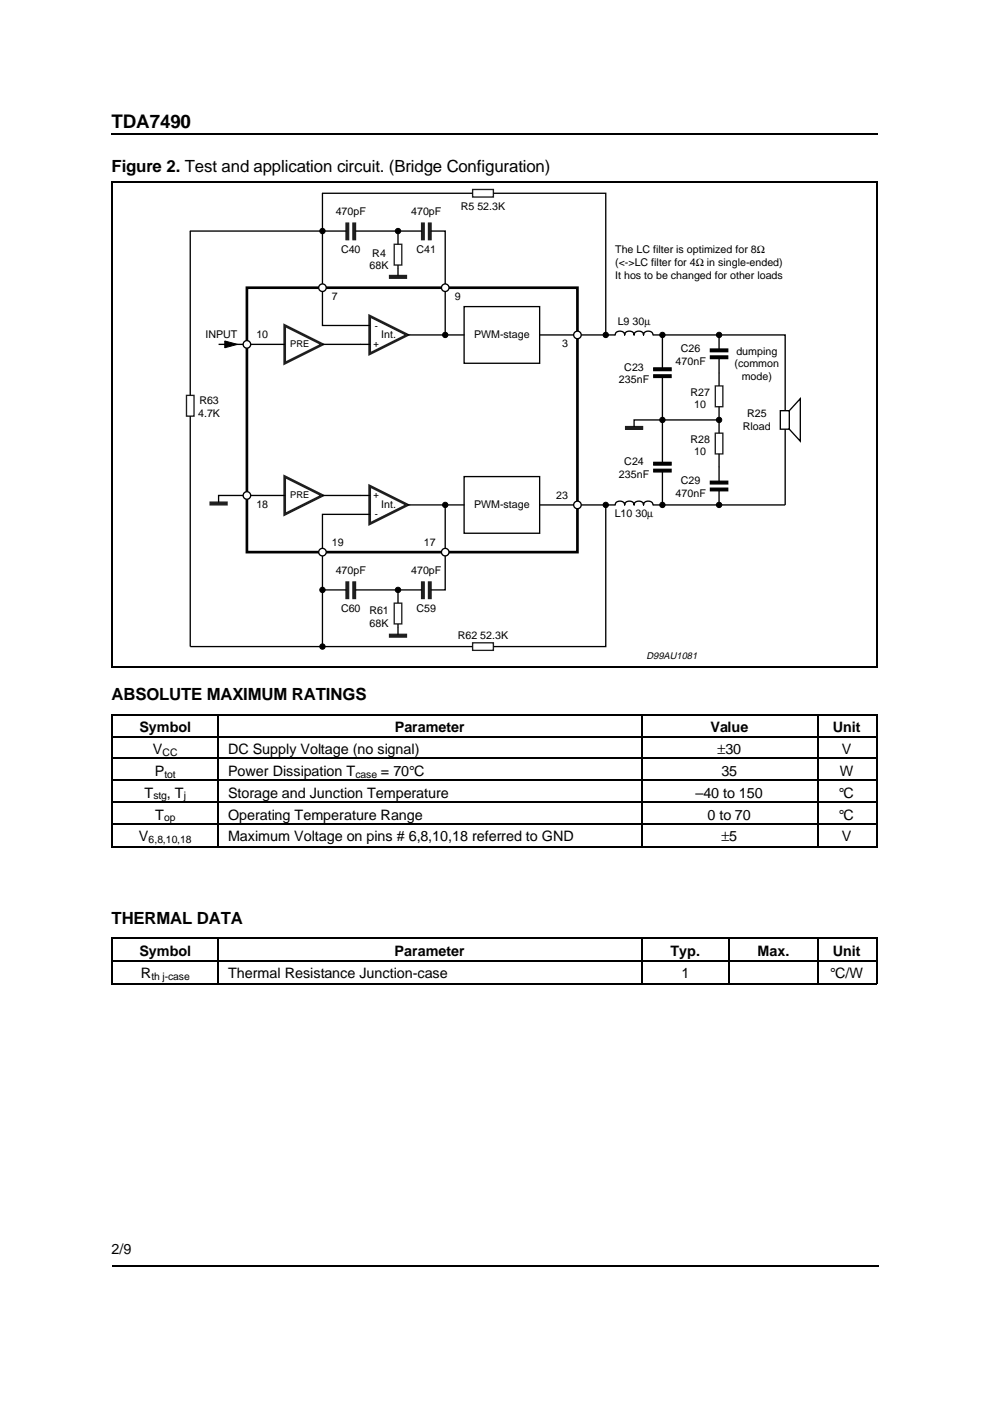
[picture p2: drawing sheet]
<svg xmlns="http://www.w3.org/2000/svg" width="210mm" height="297mm" viewBox="0 0 210 297" stroke-linecap="round" stroke-linejoin="round" font-family="sans-serif">
<path d="M23.6 38.6h162.4M23.8 38.4v103.1M185.9 38.4v103.1M23.6 141.5h162.4" fill="none" stroke="#000" stroke-width=".34"/>
<path d="M52.4 61h70v56.1h-70z" fill="none" stroke="#000" stroke-width=".57"/>
<path d="M82.6 58.4h3.6v.6h-3.6z" fill="#231f20" stroke="#231f20" stroke-width=".27"/>
<path d="M68.4 41v28h10M84.4 49v2.8M84.4 56.2v2.2M48.3 73h12.1M68.4 73h10M86.4 71h12" fill="none" stroke="#000" stroke-width=".28"/>
<path d="M83.6 51.8h1.6v4.4h-1.6z" fill="none" stroke="#231f20" stroke-width=".29"/>
<path d="M60.4 69l8 4-8 4zM78.4 67l8 4-8 4z" fill="none" stroke="#231f20" stroke-width=".57"/>
<circle cx="52.4" cy="73" r=".8" fill="#fff" stroke="#000" stroke-width=".28"/>
<path d="M98.4 65h16v12h-16z" fill="none" stroke="#000" stroke-width=".28"/>
<circle cx="68.4" cy="61" r=".8" fill="#fff" stroke="#000" stroke-width=".28"/>
<g fill="#231f20" stroke="#231f20" stroke-width=".27">
<path d="M73.4 47.3h.5v3.5h-.5z"/>
<path d="M74.8 47.3h.6v3.5h-.6z"/>
<path d="M89.4 47.3h.5v3.5h-.5z"/>
<path d="M90.8 47.3h.6v3.5h-.6z"/>
</g>
<path d="M73.4 49h-33.1M75.4 49h14M91.4 49h3v22" fill="none" stroke="#000" stroke-width=".28"/>
<g fill="#000" stroke="#000" stroke-width=".21">
<circle cx="84.4" cy="49" r=".57"/>
<circle cx="94.4" cy="71" r=".57"/>
</g>
<circle cx="94.4" cy="61" r=".8" fill="#fff" stroke="#000" stroke-width=".28"/>
<path d="M100.2 40.2h4.4v1.6h-4.4zM151.7 91.8h1.6v4.4h-1.6z" fill="none" stroke="#231f20" stroke-width=".29"/>
<path d="M68.4 41h31.8M104.6 41h23.8v30M114.4 71h16a1.03 1.03 0 0 1 1-.8 1.03 1.03 0 0 1 1 .8 1.03 1.03 0 0 1 1-.8 1.03 1.03 0 0 1 1 .8 1.03 1.03 0 0 1 1-.8 1.03 1.03 0 0 1 1 .8 1.03 1.03 0 0 1 1-.8 1.03 1.03 0 0 1 1 .8h28.1v36.1M152.5 96.2v2.8M152.5 89v2.8" fill="none" stroke="#000" stroke-width=".28"/>
<circle cx="122.4" cy="71" r=".8" fill="#fff" stroke="#000" stroke-width=".28"/>
<path d="M132.6 90.4h3.6v.6h-3.6z" fill="#231f20" stroke="#231f20" stroke-width=".27"/>
<path d="M140.4 71v7M152.5 71v3M152.5 76v5.8M140.4 80v18M152.5 86.2v2.8h-18.1v1.4M152.5 99v3M98.4 101h16v12.1h-16zM140.4 100.1v7M152.5 104.1v3M166.5 107.1h-28.1a1.03 1.03 0 0 0-1-.8 1.03 1.03 0 0 0-1 .8 1.03 1.03 0 0 0-1-.8 1.03 1.03 0 0 0-1 .8 1.03 1.03 0 0 0-1-.8 1.03 1.03 0 0 0-1 .8 1.03 1.03 0 0 0-1-.8 1.03 1.03 0 0 0-1 .8h-16" fill="none" stroke="#000" stroke-width=".28"/>
<g fill="#000" stroke="#000" stroke-width=".21">
<circle cx="128.4" cy="71" r=".57"/>
<circle cx="140.4" cy="71" r=".57"/>
<circle cx="152.5" cy="71" r=".57"/>
<circle cx="140.4" cy="89" r=".57"/>
<circle cx="152.5" cy="89" r=".57"/>
<circle cx="140.4" cy="107.1" r=".57"/>
<circle cx="152.5" cy="107.1" r=".57"/>
</g>
<path d="M138.6 79.5h3.7v.5h-3.7zM150.6 75.5h3.7v.5h-3.7zM138.6 99.5h3.7v.6h-3.7zM150.6 103.5h3.7v.6h-3.7z" fill="#000" stroke="#000" stroke-width=".27"/>
<path d="M138.6 78h3.7v.6h-3.7zM150.6 74h3.7v.6h-3.7zM138.6 98h3.7v.6h-3.7zM150.6 102h3.7v.6h-3.7z" fill="#000" stroke="#000" stroke-width=".28"/>
<path d="M151.7 81.8h1.6v4.4h-1.6z" fill="none" stroke="#231f20" stroke-width=".29"/>
<circle cx="122.4" cy="107.1" r=".8" fill="#fff" stroke="#000" stroke-width=".28"/>
<path d="M60.4 101l8 4.1-8 4zM78.4 103l8 4.1-8 4z" fill="none" stroke="#231f20" stroke-width=".57"/>
<path d="M40.3 49v34.8M40.3 88.2v48.9h59.9M60.4 105.1h-14.1v1.4M68.4 105.1h10M78.4 109.1h-10v28M86.4 107.1h12M94.4 107.1v18h-3M128.4 107.1v30h-23.8M68.4 125.1h5M75.4 125.1h14M84.4 125.1v2.8M84.4 132.3v2.2" fill="none" stroke="#000" stroke-width=".28"/>
<path d="M39.5 83.8h1.6v4.4h-1.6zM83.6 127.9h1.6v4.4h-1.6zM100.2 136.3h4.4v1.6h-4.4z" fill="none" stroke="#231f20" stroke-width=".29"/>
<g fill="#231f20" stroke="#231f20" stroke-width=".27">
<path d="M73.4 123.4h.5v3.5h-.5z"/>
<path d="M74.8 123.4h.6v3.5h-.6z"/>
<path d="M89.4 123.4h.5v3.5h-.5z"/>
<path d="M90.8 123.4h.6v3.5h-.6z"/>
<path d="M82.6 134.5h3.6v.6h-3.6z"/>
<path d="M44.5 106.5h3.6v.6h-3.6z"/>
</g>
<g fill="#000" stroke="#000" stroke-width=".21">
<circle cx="68.4" cy="49" r=".57"/>
<circle cx="94.4" cy="107.1" r=".57"/>
<circle cx="128.4" cy="107.1" r=".57"/>
<circle cx="68.4" cy="137.1" r=".57"/>
<circle cx="68.4" cy="125.1" r=".57"/>
<circle cx="84.4" cy="125.1" r=".57"/>
</g>
<g fill="#fff" stroke="#000" stroke-width=".28">
<circle cx="52.4" cy="105.1" r=".8"/>
<circle cx="68.4" cy="117.1" r=".8"/>
<circle cx="94.4" cy="117.1" r=".8"/>
</g>
<path d="M47.7 72.3l2.6 .7-2.6 .7z" fill="#000" stroke="#000" stroke-width=".21"/>
<path d="M46.3 73h2.6" fill="none" stroke="#000" stroke-width=".28"/>
<path d="M165.4 87.1h1.9v3.9h-1.9z" fill="#fff" stroke="#000" stroke-width=".28"/>
<path d="M167.3 87.1l2.4-2.6v9l-2.4-2.5" fill="none" stroke="#000" stroke-width=".28"/>
<g fill="none" stroke="#000" stroke-width=".25">
<path d="M23.6 151.5h162.4M23.7 151.4v28.2M23.9 156.2h161.9M46.3 151.5v27.9M136 151.5v27.9M173.4 151.5v27.9M186 151.4v28.2M23.6 179.6h162.4M23.9 160.8h161.9M23.9 165.5h161.9M23.9 170.1h161.9M23.9 174.7h161.9"/>
<path d="M23.6 198.9h162.4M23.7 198.8v9.8M46.3 199v9.4M136 199v9.4M154.6 199v9.4M173.4 199v9.4M186 198.8v9.8M23.6 208.6h162.4M23.9 203.7h161.9"/>
</g>
<path d="M178.1 262.3h8.2v5.7h-8.2z" fill-rule="evenodd" fill="#fff"/>
<path d="M23.6 28.5h162.5M23.7 268.3h162.6" fill="none" stroke="#000" stroke-width=".25"/>
<text font-size="4" x="23.6" y="27.1">TDA7490</text>
<g font-size="3.6">
<text x="23.6" y="36.4">Figure 2. Test and application circuit. (Bridge Configuration)</text>
<text x="23.6" y="148.5">ABSOLUTE MAXIMUM RATINGS</text>
<text x="23.6" y="196">THERMAL DATA</text>
</g>
<g font-size="3">
<text x="29.5" y="155.2">Symbol</text>
<text x="83.7" y="155.2">Parameter</text>
<text x="150.6" y="155.2">Value</text>
<text x="176.5" y="155.2">Unit</text>
<text x="32.4" y="159.9">V</text>
<text x="48.3" y="159.9">DC Supply Voltage (no signal)</text>
<text x="152.1" y="159.9">±30</text>
<text x="178.5" y="159.9">V</text>
<text x="32.9" y="164.5">P</text>
<text x="48.3" y="164.5">Power Dissipation T</text>
<text x="80.8" y="164.5">= 70°C</text>
<text x="153" y="164.5">35</text>
<text x="178.1" y="164.5">W</text>
<text x="30.6" y="169.1">T</text>
<text x="32.9" y="173.8">T</text>
<text x="35.4" y="169.1">, T</text>
<text x="48.3" y="169.1">Storage and Junction Temperature</text>
<text x="48.3" y="173.8">Operating Temperature Range</text>
<text x="147.4" y="169.1">–40 to 150</text>
<text x="150" y="173.8">0 to 70</text>
<text x="177.8" y="169.1">°C</text>
<text x="177.8" y="173.8">°C</text>
<text x="29.5" y="178.3">V</text>
<text x="48.3" y="178.3">Maximum Voltage on pins # 6,8,10,18 referred to GND</text>
<text x="153" y="178.4">±5</text>
<text x="178.5" y="178.3">V</text>
<text x="29.5" y="202.7">Symbol</text>
<text x="83.7" y="202.7">Parameter</text>
<text x="142.2" y="202.7">Typ.</text>
<text x="160.6" y="202.7">Max.</text>
<text x="176.5" y="202.7">Unit</text>
<text x="29.9" y="207.4">R</text>
<text x="48.3" y="207.4">Thermal Resistance Junction-case</text>
<text x="144.5" y="207.4">1</text>
<text x="176" y="207.4">°C/W</text>
<text x="23.6" y="266">2/9</text>
</g>
<g font-size="2.3">
<text x="71.2" y="45.6">470pF</text>
<text x="87.2" y="45.6">470pF</text>
<text x="97.7" y="44.4">R5 52.3K</text>
<text x="72.3" y="53.6">C40</text>
<text x="88.3" y="53.6">C41</text>
<text x="130.4" y="53.7">The LC filter is optimized for 8Ω</text>
<text x="78.4" y="57.1">68K</text>
<text x="78.9" y="54.4">R4</text>
<text x="130.4" y="56.4">(&lt;-&gt;LC filter for 4Ω in single-ended)</text>
<text x="130.4" y="59.1">It hos to be changed for other loads</text>
<text x="70.4" y="63.6">7</text>
<text x="96.4" y="63.6">9</text>
<text x="43.6" y="71.7">INPUT</text>
<text x="54.4" y="71.7">10</text>
<text x="80.8" y="71.7">Int.</text>
<text x="100.5" y="71.7">PWM-stage</text>
<text x="131" y="69">L9 30µ</text>
<text x="119.2" y="73.7">3</text>
<text x="143.2" y="77.3">470nF</text>
<text x="144.4" y="74.6">C26</text>
<text x="155.8" y="77.9">(common</text>
<text x="156.1" y="75.2">dumping</text>
<text x="131.2" y="81.3">235nF</text>
<text x="132.4" y="78.6">C23</text>
<text x="146.4" y="83.9">R27</text>
<text x="157.3" y="80.5">mode)</text>
<text x="42" y="88.4">4.7K</text>
<text x="42.3" y="85.7">R63</text>
<text x="147.2" y="86.6">10</text>
<text x="158.4" y="88.4">R25</text>
<text x="146.4" y="93.9">R28</text>
<text x="157.5" y="91.1">Rload</text>
<text x="131.2" y="101.3">235nF</text>
<text x="132.4" y="98.6">C24</text>
<text x="147.2" y="96.6">10</text>
<text x="54.4" y="107.7">18</text>
<text x="80.8" y="107.7">Int.</text>
<text x="100.5" y="107.7">PWM-stage</text>
<text x="117.9" y="105.7">23</text>
<text x="143.2" y="105.3">470nF</text>
<text x="144.4" y="102.6">C29</text>
<text x="130.3" y="109.6">L10 30µ</text>
<text x="70.4" y="115.7">19</text>
<text x="89.9" y="115.7">17</text>
<text x="71.2" y="121.7">470pF</text>
<text x="87.2" y="121.7">470pF</text>
<text x="72.3" y="129.7">C60</text>
<text x="78.3" y="130.2">R61</text>
<text x="88.3" y="129.7">C59</text>
<text x="78.4" y="132.9">68K</text>
<text x="97.1" y="135.5">R62 52.3K</text>
</g>
<g font-size="2.2">
<text x="34.5" y="160.3">CC</text>
<text x="34.9" y="164.8">tot</text>
<text x="75.4" y="164.8">case</text>
<text x="32.5" y="169.5">stg</text>
<text x="38.9" y="169.5">j</text>
<text x="31.5" y="178.7">6,8,10,18</text>
<text x="34.8" y="174.2">op</text>
<text x="32.1" y="207.7">th j-case</text>
</g>
<g font-size="2">
<text x="79.5" y="69.7">-</text>
<text x="61.5" y="73.7">PRE</text>
<text x="79.2" y="73.7">+</text>
<text x="61.5" y="105.7">PRE</text>
<text x="79.2" y="105.7">+</text>
<text x="79.5" y="109.7">-</text>
<text x="137.1" y="139.7">D99AU1081</text>
</g>
</svg>
